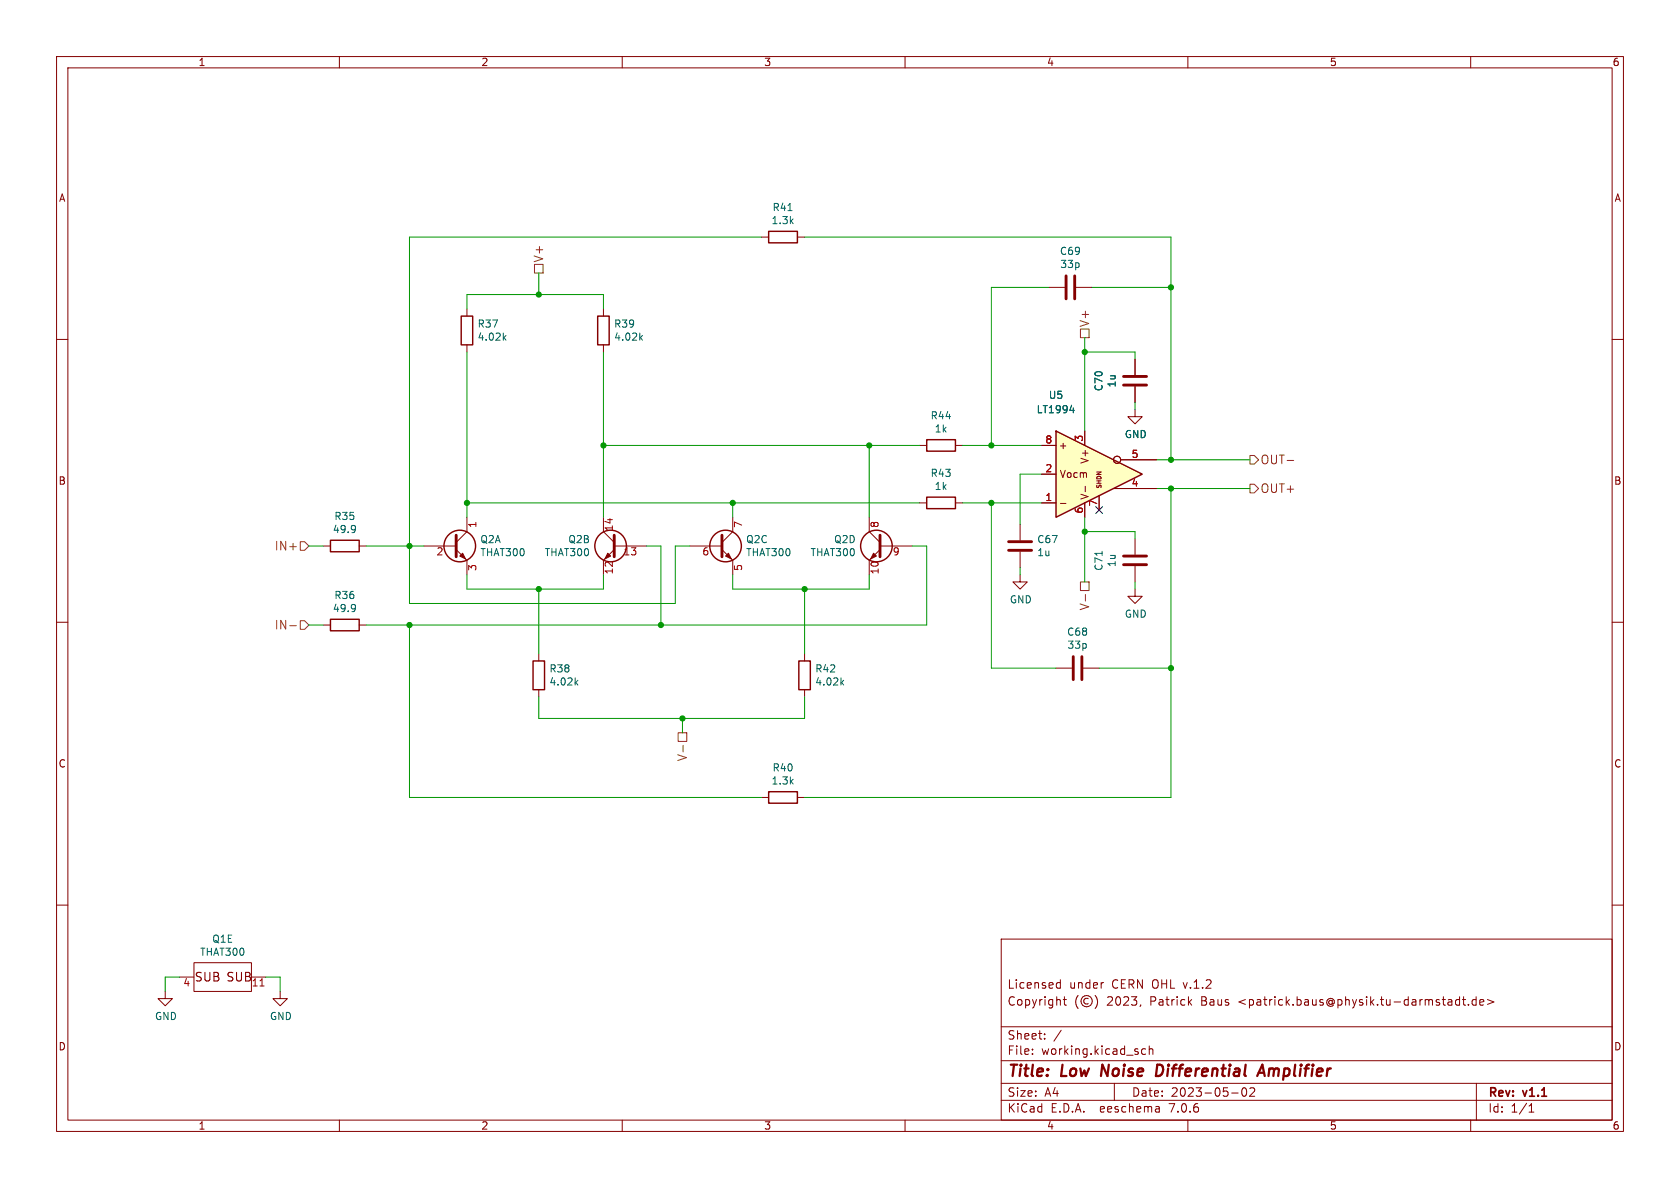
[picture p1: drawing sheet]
<svg xmlns="http://www.w3.org/2000/svg" width="297mm" height="210mm" viewBox="0 0 297 210" stroke-linecap="round" stroke-linejoin="round" font-family="sans-serif">
<g fill="none" stroke="#840000" stroke-width=".18">
<path d="M10 10h277v190h-277zM12 12h273v186h-273zM60 10v2M110 10v2M160 10v2M210 10v2M260 10v2M10 60h2M285 60h2M57.1 96.5h1.3M63.5 96.5h1.3M10 110h2"/>
<path d="M57.1 110.5h1.3M63.5 110.5h1.3M142.2 115.6v1.2M180.3 101.6v1.3h1.3l-1.3 1.2-1.2-1.2h1.2M285 110h2M142.2 121.9v1.3M10 160h2M134.6 141h1.3M141 141h1.2M285 160h2M49.5 175.3v1.2h1.3l-1.3 1.3-1.2-1.3h1.2M177 166h108v32h-108z"/>
<path d="M186.9 174.6h.6M186.9 173.8h.6M187.5 173.2v1.5M188 176.7h.5M188.2 176.2v1.3l.3 .2M190.6 176a1.72 1.72 0 0 0 0 2.3M192.4 176.6a.52 .52 0 0 0-.8 .4 .52 .52 0 0 0 .8 .4M193.6 176a1.72 1.72 0 0 1 0 2.3M195 173.7h.1M201.7 177.6l-.2 .3M210.2 177.1l.5 .6M210.7 176.7l-.6 .6"/>
<path d="M258 176.8l-.4-.1-.3 .3v.4l.2 .2h.5M258 176.2v1.5M258.5 176.7h.6M258.7 176.2v1.3l.4 .2M259.6 177.6v.1M261 176.8l-.5-.1-.3 .3v.4l.2 .2h.6M261 176.2v1.5M261.6 177.2l.7-.1-.1-.3-.4-.1-.2 .2 .1 .7h.5M263 176.7l1.1 .4-1.1 .5M60 198v2M110 198v2M160 198v2"/>
<path d="M177 194.5h108M177 191.5h108M177 187.5h108M177 181.5h108M182.5 186.3v.1M182.5 185.5v.1M184.7 183.6v.1M184.7 182.8v.1M187.6 182.1l-1.3 2M197 191.5v3M202.5 185.5l-.4-.1-.3 .3v.4l.2 .2h.5M203.2 185.5l.2-.1 .3 .1 .1 .9"/>
<path d="M203.2 184.9v1.5M204.9 195.7l.1 .9M205 196.5l-.2 .1M205 196h-.2M210 198v2M217.7 193.2h1.2M219.7 192.4l.2-.1a.81 .81 0 0 1 .6 .6 .81 .81 0 0 1-.3 .8l-.2 .1a.81 .81 0 0 1-.3-1.4zM221 192.4l.5-.1 .2 .1 .1 .3-.9 1.1h.9M260 198v2M261 191.5v6.5M270.3 196.6h.9M270.3 195.5l.4-.4v1.5"/>
<circle cx="192.1" cy="177" r="1"/>
</g>
<path d="M194.9 188.2l-.3 2M205.3 188.3l-.7-.1-.3 2h.5l.5-.3M222.3 190.2l.9-2 .4 2M222.5 189.6h1" fill="none" stroke="#840000" stroke-width=".4"/>
<path d="M58.4 95.5h5.1v2h-5.1zM58.4 109.5h5.1v2h-5.1zM141.2 116.8h2.1v5.1h-2.1zM135.9 140h5.1v2h-5.1z" fill="none" stroke="#840000" stroke-width=".25"/>
<path d="M62.7 92.9l.1 .1a1.07 1.07 0 0 1-.1 1M62.8 93.4l-.1 .2M62.7 106.9l.1 .1a1.07 1.07 0 0 1-.1 1M62.8 107.4l-.1 .2M148.8 120.6l.3 .5M149.1 120.3l-.4 .4" fill="none" stroke="#006464" stroke-width=".18"/>
<path d="M186.7 76.2l15.2 7.6-15.2 7.6z" fill="#ffffc2"/>
<g fill="none" stroke="#840000" stroke-width=".25">
<path d="M81.5 55.9h2.1v5.1h-2.1zM105.7 55.9h2v5.1h-2zM135.9 40.9h5.1v2h-5.1zM163.8 77.7h5.1v2.1h-5.1zM186.7 76.2l15.2 7.6-15.2 7.6zM163.8 87.9h5.1v2h-5.1zM94.2 116.8h2.1v5.1h-2.1z"/>
<circle cx="81.3" cy="96.5" r="2.79"/>
<circle cx="107.9" cy="96.5" r="2.79"/>
<circle cx="128.3" cy="96.5" r="2.79"/>
<circle cx="154.9" cy="96.5" r="2.79"/>
</g>
<g fill="none" stroke="#840000" stroke-width=".18">
<path d="M82.5 54.6v1.3M106.7 54.6v1.3M134.6 41.9h1.3M141 41.9h1.2M185.4 50.8h2.8M190.2 50.8h2.8M82.5 61v1.2M106.7 61v1.2M162.6 78.7h1.2M168.9 78.7h1.3M184.1 78.7h2.6M191.8 76.2v2.5"/>
<path d="M200.7 72.4v1.3h1.2l-1.2 1.2-1.3-1.2h1.3M200.7 63.5v2.8M200.7 68.3v2.8M74.9 96.5h5.7M80.6 97.2l1.9 1.9v2.5M82.5 91.4v2.6l-1.9 1.9M106.7 91.4v2.6l1.9 1.9M108.6 96.5h5.7M108.6 97.2l-1.9 1.9v2.5M121.9 96.5h5.7M127.6 97.2l1.9 1.9v2.5M129.5 91.4v2.6l-1.9 1.9"/>
<path d="M153.7 91.4v2.6l1.9 1.9M155.6 97.2l-1.9 1.9v2.5M155.6 96.5h5.7M162.6 88.9h1.2M168.9 88.9h1.3M180.3 92.7v2.8M180.3 97.5v2.8M184.1 88.9h2.6M184.1 83.8h2.6M187.5 89h.9M191.8 88.9v2.5M191.9 86v.9"/>
<path d="M194.3 87.6v2.6M196.8 86.4h7.7M198.1 81.3h6.4M200.7 95.3v2.7M95.2 115.6v1.2M186.7 118.1h2.8M191.5 118.1h2.8M200.7 104.1v1.3h1.2l-1.2 1.3-1.3-1.3h1.3M200.7 100.1v2.8M95.2 121.9v1.3M29.2 175.3v1.2h1.3l-1.3 1.3-1.3-1.3h1.3M31.7 172.7h2.6"/>
<path d="M34.3 170.2h10.1v5.1h-10.1zM44.4 172.7h2.6"/>
<circle cx="197.5" cy="81.3" r=".63"/>
</g>
<path d="M139.3 37.2h.7M89.1 59.7l.4 .4M89.5 59.3l-.5 .5M113.2 59.7l.4 .4M113.6 59.3l-.5 .5M189.1 72.5h.8M189.7 72.1v.9M194.8 97.5v.7M101.8 120.6l.4 .5M102.2 120.3l-.5 .4" fill="none" stroke="#006464" stroke-width=".18"/>
<g fill="none" stroke="#840000" stroke-width=".51">
<path d="M188.5 48.8v4M190 48.8v4M198.6 68.1h4.1M198.6 66.5h4.1M80.6 94.6v3.8M108.6 94.6v3.8M127.6 94.6v3.8M155.6 94.6v3.8M178.3 97.3h4.1M178.3 95.8h4.1M198.6 99.8h4.1M198.6 98.3h4.1"/>
<path d="M189.7 116.1v4M191.3 116.1v4"/>
</g>
<g fill="#840000" stroke="#840000" stroke-width=".18">
<path d="M154.4 97.8l.5 .5-1 .5z"/>
<path d="M128.3 98.3l.5-.5 .5 1z"/>
<path d="M81.3 98.3l.5-.5 .5 1z"/>
<path d="M107.4 97.8l.5 .5-1 .5z"/>
</g>
<path d="M46 174.3h.7" fill="none" stroke="#a90000" stroke-width=".18"/>
<path d="M94.5 46.7h1.5v1.6h-1.5zM191 58.2h1.5v1.5h-1.5zM53.1 95.8h.7l.8 .7-.8 .8h-.7zM221 80.5h.7l.8 .8-.8 .7h-.7zM221 85.6h.7l.8 .8-.8 .7h-.7zM227.5 81.4h1.2M51.2 110.6h1.2M53.1 109.7h.7l.8 .8-.8 .8h-.7zM191 102.9h1.5v1.5h-1.5zM191.9 105.1v1.1M119.9 129.5h1.5v1.6h-1.5zM120.8 131.8v1.1" fill="none" stroke="#725600" stroke-width=".18"/>
<g fill="none" stroke="#009600" stroke-width=".18">
<path d="M82.5 54.6v-2.5h24.2v2.5M95.2 48.3v3.8M134.6 41.9h-62.2v64.8h47v-10.2h2.5M142.2 41.9h64.8v39.4M185.4 50.8h-10.1v27.9M191.8 59.7v16.5M193 50.8h14M82.5 62.2v29.2M106.7 62.2v29.2M106.7 78.7h55.9M153.7 78.7v12.7M170.2 78.7h13.9"/>
<path d="M191.8 62.2h8.9v1.3M200.7 71.1v1.3M54.6 96.5h2.5M64.8 96.5h10.1M82.5 88.9h80.1M114.3 96.5h2.5v14M129.5 88.9v2.5M161.3 96.5h2.5v14h-99M170.2 88.9h13.9M175.3 88.9v29.2h11.4M184.1 83.8h-3.8v8.9M191.8 94h8.9v1.3"/>
<path d="M191.8 91.4v11.5M204.5 81.3h16.5M204.5 86.4h16.5M207 86.4v54.6h-64.8M54.6 110.5h2.5M72.4 110.5v30.5h62.2M82.5 101.6v2.5h24.2v-2.5M95.2 104.1v11.5M129.5 101.6v2.5h24.2v-2.5M142.2 104.1v11.5M180.3 100.3v1.3M194.3 118.1h12.7"/>
<path d="M200.7 102.9v1.2M95.2 123.2v3.8h47v-3.8M120.6 127v2.5M31.7 172.7h-2.5v2.6M47 172.7h2.5v2.6"/>
</g>
<path d="M193.7 89.6l1.2 1.2M194.9 89.6l-1.2 1.2" fill="none" stroke="#000084" stroke-width=".18"/>
<g fill="#009600" stroke="#009600" stroke-width=".18">
<circle cx="207" cy="81.3" r=".46"/>
<circle cx="207" cy="50.8" r=".46"/>
<circle cx="175.3" cy="78.7" r=".46"/>
<circle cx="207" cy="86.4" r=".46"/>
<circle cx="191.8" cy="62.2" r=".46"/>
<circle cx="82.5" cy="88.9" r=".46"/>
<circle cx="72.4" cy="96.5" r=".46"/>
<circle cx="72.4" cy="110.5" r=".46"/>
<circle cx="95.2" cy="104.1" r=".46"/>
<circle cx="120.6" cy="127" r=".46"/>
<circle cx="116.8" cy="110.5" r=".46"/>
<circle cx="106.7" cy="78.7" r=".46"/>
<circle cx="129.5" cy="88.9" r=".46"/>
<circle cx="142.2" cy="104.1" r=".46"/>
<circle cx="95.2" cy="52.1" r=".46"/>
<circle cx="191.8" cy="94" r=".46"/>
<circle cx="175.3" cy="88.9" r=".46"/>
<circle cx="207" cy="118.1" r=".46"/>
<circle cx="153.7" cy="78.7" r=".46"/>
</g>
<g font-size="2.8" fill="#840000">
<text x="178" y="190.9">Title:</text>
<text x="187.7" y="190.9">Low</text>
<text x="195.5" y="190.9">Noise</text>
<text x="206" y="190.9">Differential</text>
<text x="225" y="190.9">Amplifier</text>
</g>
<g font-size="2.1" fill="#725600">
<text x="96.2" y="46.5" transform="rotate(-90 96.2 46.5)">V+</text>
<text x="192.8" y="57.9" transform="rotate(-90 192.8 57.9)">V+</text>
<text x="222.7" y="82.3">OUT-</text>
<text x="222.7" y="87.4">OUT+</text>
<text x="48.5" y="97.5">IN+</text>
<text x="192.8" y="108" transform="rotate(-90 192.8 108)">V-</text>
<text x="48.5" y="111.5">IN-</text>
<text x="121.6" y="134.6" transform="rotate(-90 121.6 134.6)">V-</text>
</g>
<g font-size="2.1" fill="#840000">
<text x="34.3" y="173.8">SUB SUB</text>
<text x="178" y="178">Copyright</text>
<text x="178" y="175">Licensed</text>
<text x="189" y="175">under</text>
<text x="195.7" y="178">2023,</text>
<text x="196.6" y="175">CERN OHL v.1.2</text>
<text x="203.5" y="178">Patrick</text>
<text x="212.6" y="178">Baus</text>
<text x="219.4" y="178">&lt;patrick.baus@physik.tu-darmstadt.de&gt;</text>
<text x="178" y="184">Sheet:</text>
<text x="178" y="186.7">File:</text>
<text x="184.1" y="186.7">working.kicad_sch</text>
<text x="178" y="196.9">KiCad</text>
<text x="178" y="194.1">Size:</text>
<text x="184.7" y="194.1">A4</text>
<text x="185.7" y="196.9">E.D.A.</text>
<text x="194.6" y="196.9">eeschema</text>
<text x="200" y="194.1">Date:</text>
<text x="207" y="196.9">7.0.6</text>
<text x="207" y="194.1">2023-05-02</text>
<text x="263" y="194.3">Rev:</text>
<text x="263" y="196.9">Id:</text>
<text x="267.1" y="196.9">1/1</text>
<text x="269.4" y="194.3">v1.1</text>
</g>
<g font-size="1.8" fill="#840000">
<text x="35" y="11.9">1</text>
<text x="85" y="11.9">2</text>
<text x="135" y="11.9">3</text>
<text x="185" y="11.9">4</text>
<text x="235" y="11.9">5</text>
<text x="285" y="11.9">6</text>
<text x="10.3" y="35.9">A</text>
<text x="285.3" y="35.9">A</text>
<text x="187.1" y="79.6">+</text>
<text x="192.6" y="82.1" transform="rotate(-90 192.6 82.1)">V+</text>
<text x="10.3" y="85.9">B</text>
<text x="187.2" y="84.7">Vocm</text>
<text x="192.6" y="88.4" transform="rotate(-90 192.6 88.4)">V-</text>
<text x="285.3" y="85.9">B</text>
<text x="10.3" y="135.9">C</text>
<text x="285.3" y="135.9">C</text>
<text x="10.3" y="185.9">D</text>
<text x="285.3" y="185.9">D</text>
<text x="35" y="199.9">1</text>
<text x="85" y="199.9">2</text>
<text x="135" y="199.9">3</text>
<text x="185" y="199.9">4</text>
<text x="235" y="199.9">5</text>
<text x="285" y="199.9">6</text>
</g>
<g font-size="1.8" fill="#006464">
<text x="136.3" y="39.8">1.3k</text>
<text x="136.5" y="37.5">R41</text>
<text x="187.3" y="45.3">C69</text>
<text x="187.3" y="47.6">33p</text>
<text x="84.3" y="58.1">R37</text>
<text x="108.5" y="58.1">R39</text>
<text x="84.3" y="60.4">4.02k</text>
<text x="108.5" y="60.4">4.02k</text>
<text x="185.3" y="70.7">U5</text>
<text x="195.1" y="69.3" transform="rotate(-90 195.1 69.3)">C70</text>
<text x="197.4" y="68.6" transform="rotate(-90 197.4 68.6)">1u</text>
<text x="164.4" y="74.3">R44</text>
<text x="165.1" y="76.7">1k</text>
<text x="183.2" y="73.3">LT1994</text>
<text x="198.8" y="77.6">GND</text>
<text x="164.4" y="84.5">R43</text>
<text x="165.1" y="86.8">1k</text>
<text x="58.7" y="94.4">49.9</text>
<text x="59" y="92.1">R35</text>
<text x="84.8" y="96.2">Q2A</text>
<text x="84.8" y="98.5">THAT300</text>
<text x="96.2" y="98.5">THAT300</text>
<text x="100.4" y="96.2">Q2B</text>
<text x="131.8" y="96.2">Q2C</text>
<text x="131.8" y="98.5">THAT300</text>
<text x="143.2" y="98.5">THAT300</text>
<text x="147.4" y="96.2">Q2D</text>
<text x="183.3" y="98.5">1u</text>
<text x="183.3" y="96.2">C67</text>
<text x="195.1" y="101" transform="rotate(-90 195.1 101)">C71</text>
<text x="197.4" y="100.3" transform="rotate(-90 197.4 100.3)">1u</text>
<text x="59" y="106.1">R36</text>
<text x="178.4" y="106.9">GND</text>
<text x="58.7" y="108.4">49.9</text>
<text x="188.6" y="112.6">C68</text>
<text x="198.8" y="109.4">GND</text>
<text x="97" y="119.1">R38</text>
<text x="144" y="119.1">R42</text>
<text x="188.6" y="114.9">33p</text>
<text x="97" y="121.4">4.02k</text>
<text x="144" y="121.4">4.02k</text>
<text x="136.5" y="136.6">R40</text>
<text x="136.3" y="138.9">1.3k</text>
<text x="37.4" y="166.9">Q1E</text>
<text x="35.3" y="169.2">THAT300</text>
<text x="27.3" y="180.5">GND</text>
<text x="47.6" y="180.5">GND</text>
</g>
<g font-size="1.8" fill="#a90000">
<text x="184.7" y="83.6">2</text>
<text x="184.7" y="78.5">8</text>
<text x="191.5" y="78.2" transform="rotate(-90 191.5 78.2)">3</text>
<text x="200" y="81">5</text>
<text x="184.7" y="88.6">1</text>
<text x="194.1" y="89.6" transform="rotate(-90 194.1 89.6)">7</text>
<text x="200" y="86.1">4</text>
<text x="84.5" y="93.4" transform="rotate(-90 84.5 93.4)">1</text>
<text x="108.7" y="94" transform="rotate(-90 108.7 94)">14</text>
<text x="131.5" y="93.4" transform="rotate(-90 131.5 93.4)">7</text>
<text x="155.7" y="93.4" transform="rotate(-90 155.7 93.4)">8</text>
<text x="191.5" y="90.9" transform="rotate(-90 191.5 90.9)">6</text>
<text x="77.1" y="98.5">2</text>
<text x="84.5" y="101" transform="rotate(-90 84.5 101)">3</text>
<text x="108.7" y="101.6" transform="rotate(-90 108.7 101.6)">12</text>
<text x="110.1" y="98.5">13</text>
<text x="124.1" y="98.5">6</text>
<text x="131.5" y="101" transform="rotate(-90 131.5 101)">5</text>
<text x="155.7" y="101.6" transform="rotate(-90 155.7 101.6)">10</text>
<text x="157.7" y="98.5">9</text>
<text x="32.3" y="174.7">4</text>
<text x="44.4" y="174.7">11</text>
</g>
<text font-size="1.1" fill="#840000" x="194.9" y="86.2" transform="rotate(-90 194.9 86.2)">SHDN</text>
</svg>
